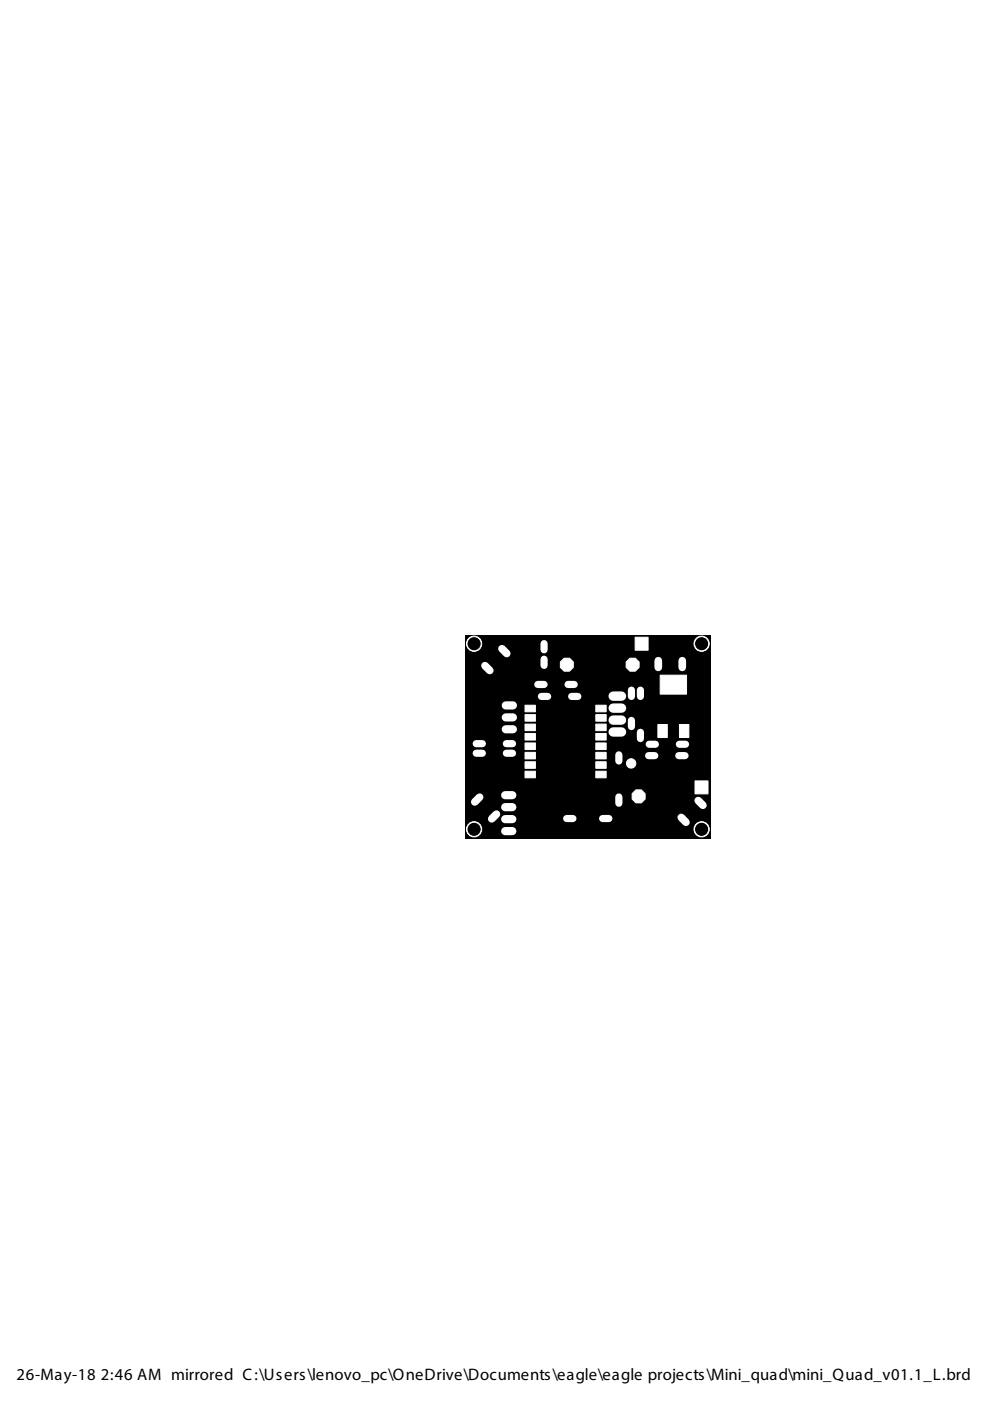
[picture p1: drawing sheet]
<svg xmlns="http://www.w3.org/2000/svg" width="210mm" height="297mm" viewBox="0 0 210 297" stroke-linecap="round" stroke-linejoin="round" font-family="sans-serif">
<path d="M98.6 134.6h52v43.1h-52z" fill="#000"/>
<circle cx="100.5" cy="136.5" r="1.61" fill="#fff"/>
<circle cx="100.5" cy="136.5" r="1.61" fill="none" stroke="#fff" stroke-width=".21"/>
<circle cx="100.5" cy="175.8" r="1.61" fill="#fff"/>
<circle cx="100.5" cy="175.8" r="1.61" fill="none" stroke="#fff" stroke-width=".21"/>
<circle cx="148.8" cy="175.8" r="1.61" fill="#fff"/>
<circle cx="148.8" cy="175.8" r="1.61" fill="none" stroke="#fff" stroke-width=".21"/>
<circle cx="148.8" cy="136.5" r="1.61" fill="#fff"/>
<circle cx="148.8" cy="136.5" r="1.61" fill="none" stroke="#fff" stroke-width=".21"/>
<g fill="#fff" stroke="#fff" stroke-width=".21">
<path d="M139.5 153.6h2v2.8h-2z"/>
<path d="M144.1 153.6h1.9v2.8h-1.9z"/>
<path d="M140 143.2h5.6v4h-5.6z"/>
<path d="M126.3 163.5h2.2v1.4h-2.2z"/>
<path d="M126.3 161.5h2.2v1.4h-2.2z"/>
<path d="M126.3 159.5h2.2v1.4h-2.2z"/>
<path d="M126.3 157.5h2.2v1.4h-2.2z"/>
<path d="M126.3 155.5h2.2v1.4h-2.2z"/>
<path d="M126.3 153.5h2.2v1.4h-2.2z"/>
<path d="M126.3 151.5h2.2v1.4h-2.2z"/>
<path d="M126.3 149.5h2.2v1.4h-2.2z"/>
<path d="M111.3 149.5h2.2v1.4h-2.2z"/>
<path d="M111.3 151.5h2.2v1.4h-2.2z"/>
<path d="M111.3 153.5h2.2v1.4h-2.2z"/>
<path d="M111.3 155.5h2.2v1.4h-2.2z"/>
<path d="M111.3 157.5h2.2v1.4h-2.2z"/>
<path d="M111.3 159.5h2.2v1.4h-2.2z"/>
<path d="M111.3 161.5h2.2v1.4h-2.2z"/>
<path d="M111.3 163.5h2.2v1.4h-2.2z"/>
</g>
<path d="M130 150.1h1.8M130 152.7h1.8M130 155.2h1.8M130 147.6h1.8" fill="none" stroke="#fff" stroke-width="2"/>
<g fill="none" stroke="#fff" stroke-width="1.5">
<path d="M115.4 136.5v1.3M115.4 139.8v1.3M101 157.7h1.3M101 159.7h1.3M107.4 157.7h1.3M107.4 159.7h1.3M114 145.1h1.4M114.8 147.7h1.3M120.4 145.1h1.4M121.2 147.7h1.3M133.9 146.3v1.4M133.9 152.7v1.4"/>
<path d="M135.8 146.3v1.4M135.8 155.3v1.3M137.6 157.8h1.4M144 157.8h1.4M120.1 173.5h1.4M127.8 173.5h1.3M131.2 160v1.4M131.2 169v1.3M137.5 160.2h1.3M143.9 160.2h1.3"/>
</g>
<path d="M107.2 149.6h1.6M107.2 152.1h1.6M107.2 154.6h1.6M107.1 176.2h1.5M107.1 173.7h1.5M107.1 171.1h1.5M107.1 168.6h1.5" fill="none" stroke="#fff" stroke-width="1.7"/>
<path d="M106.4 137.5l1 1.1M102.8 141.1l1 1.1M139.6 140.1v1.4M144.7 140.1v1.4M101.7 169l-1 1M105.3 172.6l-1 1M144.4 173.3l1 1M148 169.7l1 1" fill="none" stroke="#fff" stroke-width="1.6"/>
<circle cx="135.4" cy="168.8" r="1.49" fill="#fff"/>
<circle cx="135.4" cy="168.8" r="1.49" fill="none" stroke="#fff" stroke-width=".21"/>
<circle cx="134.1" cy="140.9" r="1.49" fill="#fff"/>
<circle cx="134.1" cy="140.9" r="1.49" fill="none" stroke="#fff" stroke-width=".21"/>
<circle cx="120.2" cy="140.9" r="1.49" fill="#fff"/>
<circle cx="120.2" cy="140.9" r="1.49" fill="none" stroke="#fff" stroke-width=".21"/>
<g fill="#fff" stroke="#fff" stroke-width=".21">
<path d="M134.7 135.1h2.7v2.8h-2.7z"/>
<path d="M147.4 165.6h2.7v2.7h-2.7z"/>
</g>
<circle cx="133.8" cy="161.9" r=".99" fill="#fff"/>
<g fill="none" stroke="#fff" stroke-width=".21">
<circle cx="100.5" cy="136.5" r="1.5"/>
<circle cx="148.8" cy="136.5" r="1.5"/>
<circle cx="100.5" cy="175.8" r="1.5"/>
<circle cx="133.8" cy="161.9" r=".99"/>
<circle cx="148.8" cy="175.8" r="1.5"/>
</g>
<g fill="#000">
<circle cx="100.5" cy="136.5" r="1.5"/>
<circle cx="148.8" cy="136.5" r="1.5"/>
<circle cx="100.5" cy="175.8" r="1.5"/>
<circle cx="148.8" cy="175.8" r="1.5"/>
</g>
<g font-size="3.5">
<text x="3.5" y="292.5">26-May-18</text>
<text x="21.4" y="292.5">2:46 AM mirrored C:\Users\lenovo_pc\OneDrive\Documents\eagle\eagle projects\Mini_quad\mini_Quad_v01.1_L.brd</text>
</g>
</svg>
